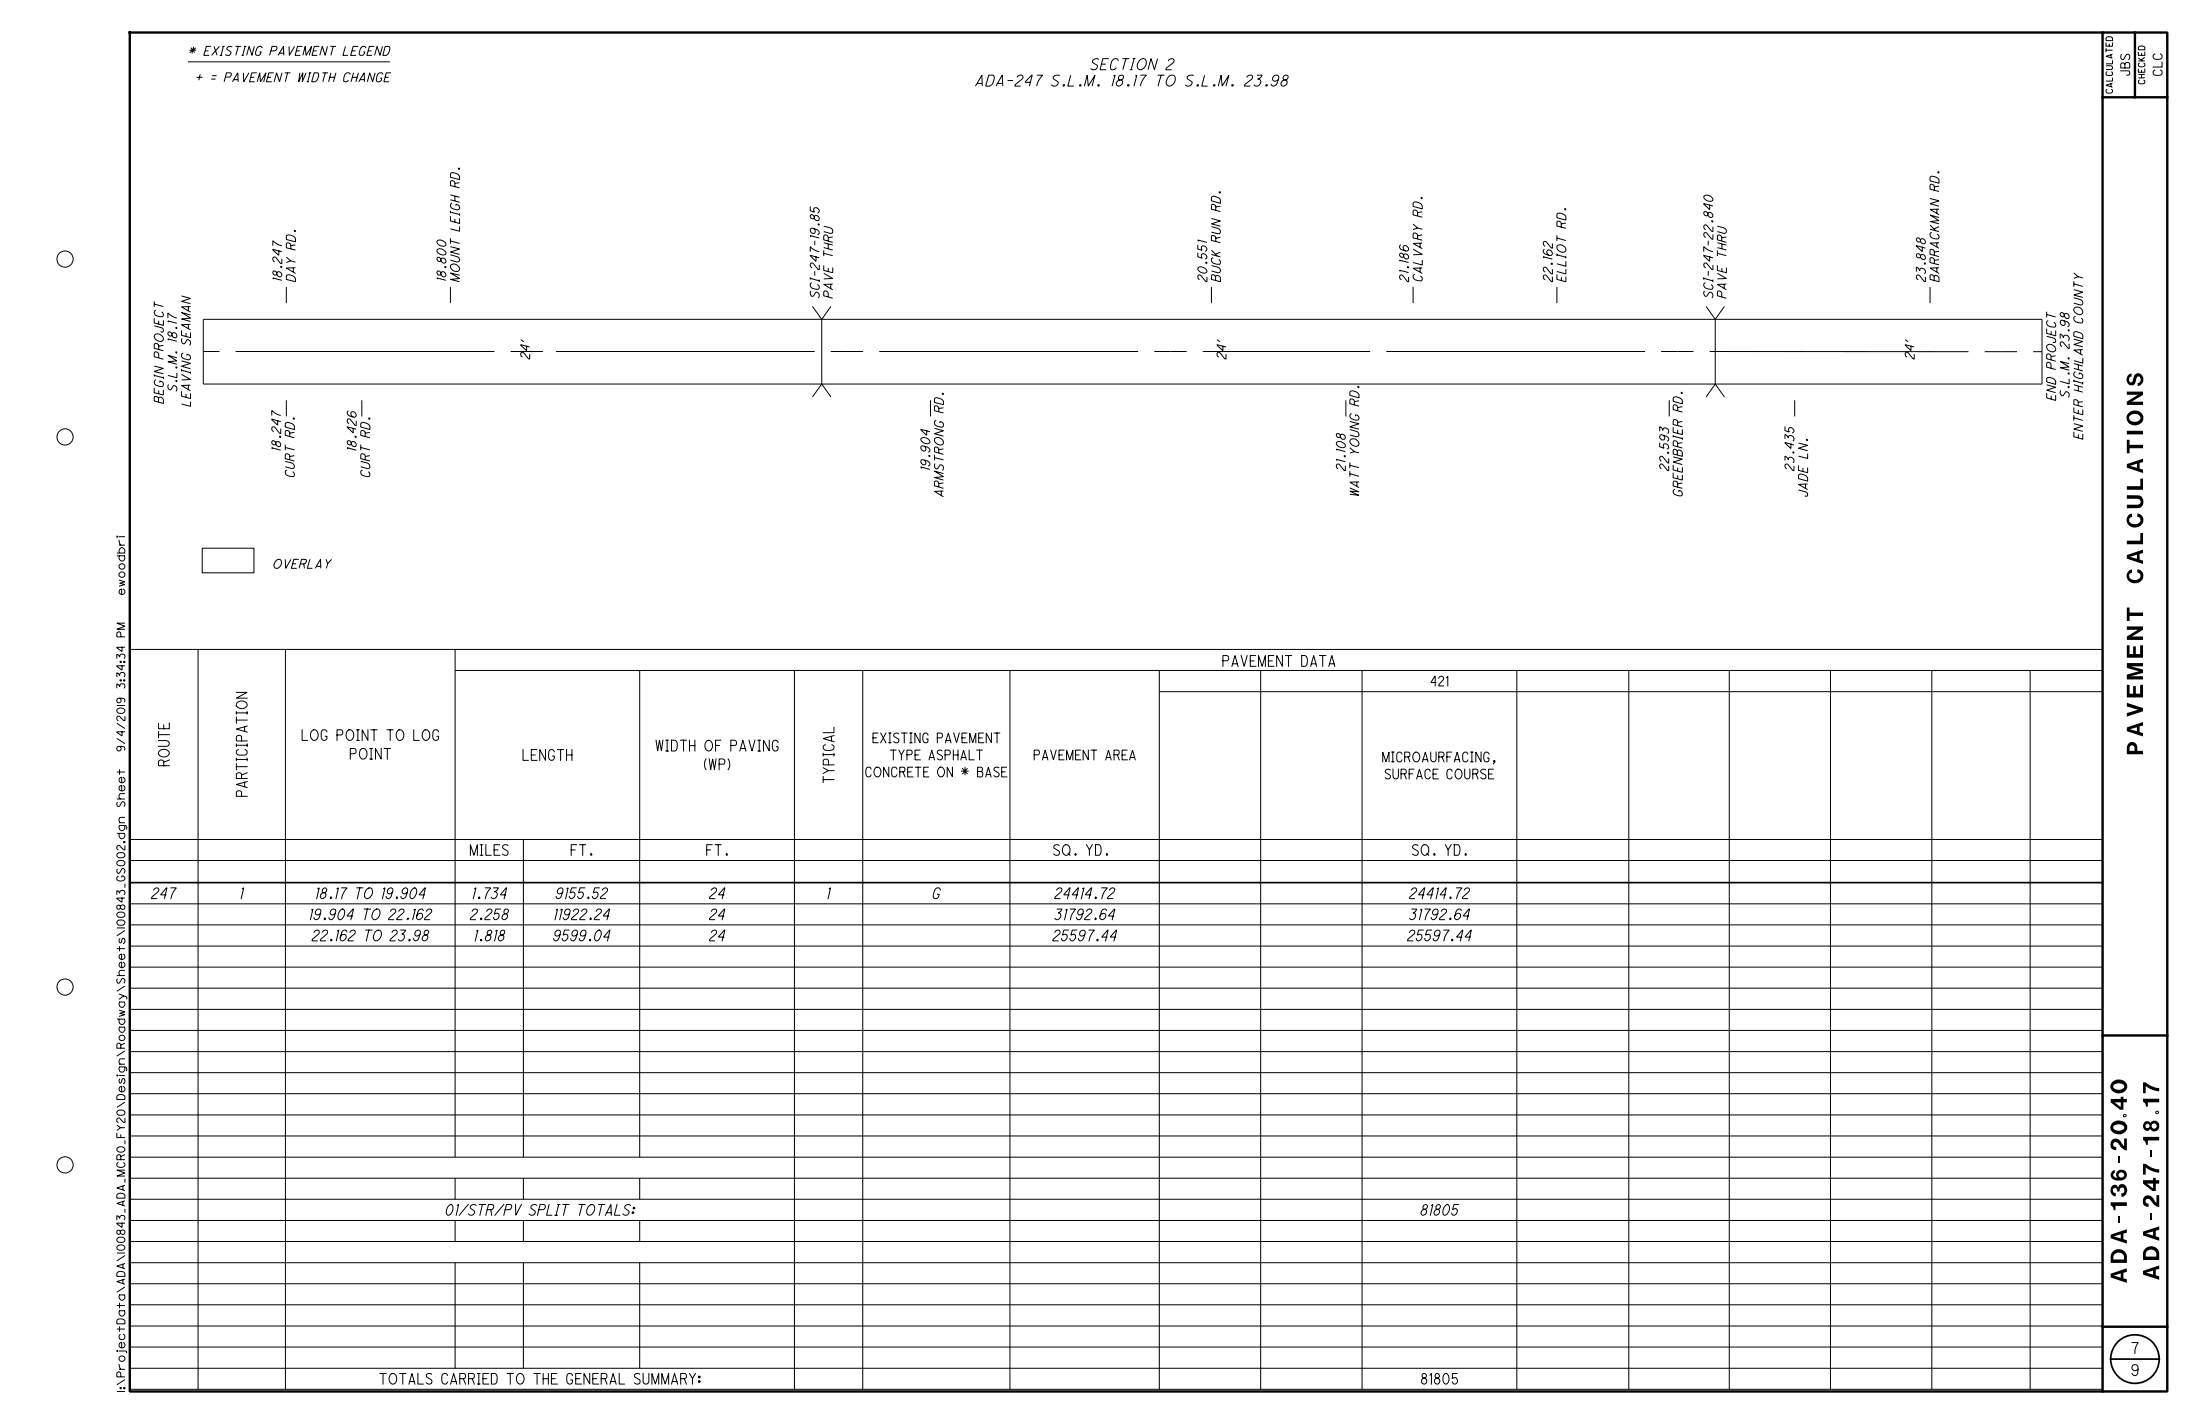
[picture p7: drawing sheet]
<svg xmlns="http://www.w3.org/2000/svg" width="432mm" height="279mm" viewBox="0 0 432 279" stroke-linecap="round" stroke-linejoin="round" font-family="sans-serif">
<g fill="none" stroke="#000" stroke-width=".2">
<path d="M36.9 12.1h39.6M56.2 56.3v3.2M88.4 56.3v3.2M237.8 56.3v3.2M277.4 56.3v3.2M305.6 56.3v3.2M378.8 56.3v3.2M39.9 62.7h360.9v12.7h-360.9zM39.9 69h3.2M46.2 69h50.8M56.2 78.5v3.2M71 78.5v3.2"/>
<path d="M100.2 69h6.4M109.1 69h50.8M159.5 60.1l1.8 2.6M161.3 62.7v12.7M161.3 75.4l-1.8 2.5M161.3 75.4l1.8 2.5M163.1 69h6.3M163.1 60.1l-1.8 2.6M172.6 69h50.8M182.6 78.5v3.2M226.6 69h6.3M236.1 69h32.8"/>
<path d="M264.2 78.5v3.2M272.1 69h50.8M326 69h6.4M327.6 78.5v3.2M334.9 60.1l1.8 2.6M335.6 69h50.8M336.7 62.7v12.7M336.7 75.4l-1.8 2.5M336.7 75.4l1.8 2.5M338.5 60.1l-1.8 2.6M352.2 78.5v3.2M389.5 69h6.4"/>
<path d="M399.1 69h1.7M39.7 107.6h10.1v4.8h-10.1zM25.5 127.4h387.2v145.2h-387.2zM38.9 127.4v145.2M46.4 135.9h2.1l-2.1 1.1h2.1M46.4 139.6v.5M46.4 139.9h2.1M46.6 137.8a1.11 1.11 0 0 1 1.1-.3 1.11 1.11 0 0 1 .8 .9 1.14 1.14 0 0 1-1.1 .7 1.14 1.14 0 0 1-1-.9zM48.5 139.6v.5M56 127.4v145.2M89.3 131.6h323.4M89.3 127.4v99.6"/>
<path d="M125.6 131.6v95.4M155.9 131.6v141M169.3 131.6v141M198.2 131.6v141M227.5 135.7h185.2M227.5 131.6v141M247.4 131.6v141M267.3 131.6v141M297.7 131.6v141M319.7 131.6v141M339.4 131.6v141M359.3 131.6v141"/>
<path d="M379.2 131.6v141M398.5 131.6v141M31.1 145.3h1.5a.57 .57 0 0 1 .6 .6 .57 .57 0 0 1-.6 .5h-1.5M31.1 143.6v1.1M31.1 144.1h2.1M31.3 147.3a1.08 1.08 0 0 1 1.2-.3 1.08 1.08 0 0 1 .7 .9 1.1 1.1 0 0 1-1.1 .7 1.1 1.1 0 0 1-1-1zM32.1 150.2v-.7a.52 .52 0 0 0-.5-.4 .52 .52 0 0 0-.5 .4v.7h2.1M32.1 142.2v.8M33.2 141.9v1.1h-2.1v-1M33.2 149.1l-1.1 .4M46.4 140.7v1.2M46.4 146v.5"/>
<path d="M46.4 148.8v.5M46.4 149.9v1.1M46.4 150.4h2.1M46.4 149h2.1M46.4 146.2h2.1M46.4 141.3h2.1M46.8 147.1a.6 .6 0 0 0-.4 .8 .6 .6 0 0 0 .9 .3 .86 .86 0 0 0 1.2-.7l-.4-.4M47.4 152.8v-.8a.52 .52 0 0 0-.5-.4 .52 .52 0 0 0-.5 .4v.8h2.1M47.4 156.2v-.7a.53 .53 0 0 0-.5-.4 .53 .53 0 0 0-.5 .4v.7h2.1M47.4 145.4v-.7a.53 .53 0 0 0-.5-.4 .53 .53 0 0 0-.5 .4v.7h2.1M48 142.6v.9M48 153.5v.9"/>
<path d="M48.5 151.6l-1.1 .4M48.5 146v.5M48.5 148.8v.5M48.5 153.4l-2.1 .5 2.1 .6M48.5 142.5l-2.1 .6 2.1 .6M161.6 150.6l1 .6-1 .6M161.6 147.8v.5M161.6 152.4v1.1M161.6 153h2.1M161.6 148.1h2.1M162 146.1a.61 .61 0 0 0-.4 .8 .61 .61 0 0 0 .9 .3 .9 .9 0 0 0 1.2-.6l-.4-.5M162.6 151.2h1.1"/>
<path d="M162.6 150.1v-.8a.53 .53 0 0 0-.5-.4 .53 .53 0 0 0-.5 .4v.8h2.1M163.2 144.5v.8M163.7 142.7v1.1h-2.1M163.7 147.8v.5M163.7 144.3l-2.1 .6 2.1 .6M25.5 177.3h387.2M25.5 168.8h387.2M25.5 164.7h387.2M102.7 164.7v62.3M25.5 198h387.2M25.5 193.9h387.2M25.5 189.8h387.2"/>
<path d="M25.5 185.6h387.2M25.5 181.5h387.2M25.5 218.8h387.2M25.5 214.6h387.2M25.5 210.5h387.2M25.5 206.3h387.2M25.5 202.2h387.2M25.5 239.5h387.2M25.5 235.3h387.2M25.5 231.2h387.2M25.5 227h387.2M25.5 222.9h387.2"/>
<path d="M89.3 231.2v4.1M89.3 239.5v4.1M102.7 231.2v4.1M102.7 239.5v4.1M125.6 231.2v4.1M125.6 239.5v4.1M25.5 256h387.2M25.5 251.9h387.2M25.5 247.8h387.2M25.5 243.6h387.2M89.3 247.8v20.7M102.7 247.8v20.7"/>
<path d="M125.6 247.8v20.7M25.5 268.5h387.2M25.5 264.3h387.2M25.5 260.2h387.2"/>
<circle cx="12.8" cy="50.8" r="1.59"/>
<circle cx="12.8" cy="85.7" r="1.59"/>
<circle cx="12.8" cy="193.7" r="1.59"/>
<circle cx="12.8" cy="228.6" r="1.59"/>
</g>
<path d="M25.5 6.4h399.9v266.6h-399.9zM412.7 6.4v266.6M412.7 19.1h12.7M419 6.4v12.7M412.7 203.2h12.7M412.7 260.3h12.7" fill="none" stroke="#000" stroke-width=".47"/>
<g fill="none" stroke="#000" stroke-width=".34">
<path d="M25.5 173.2h387.2M414.3 266.7h9.5"/>
<circle cx="419" cy="266.7" r="4.8"/>
</g>
<g font-size="3.2">
<text x="420.6" y="114.4" transform="rotate(-90 420.6 114.4)">C A LC ULA TIO NS</text>
<text x="420.6" y="148" transform="rotate(-90 420.6 148)">PA V EM ENT</text>
<text x="417.5" y="217.8" transform="rotate(-90 417.5 217.8)">40</text>
<text x="423.8" y="217.1" transform="rotate(-90 423.8 217.1)">17</text>
<text x="417.5" y="251.7" transform="rotate(-90 417.5 251.7)">A D A -136-20.</text>
<text x="423.8" y="251.1" transform="rotate(-90 423.8 251.1)">A D A -247-18.</text>
</g>
<g font-size="2.2">
<text x="191.5" y="16.9">ADA-247 S.L.M. 18.17 TO S.L.M. 23.98</text>
<text x="214" y="13.7">SECTION 2</text>
<text x="418.4" y="269.9">9</text>
<text x="418.5" y="265.6">7</text>
</g>
<g font-size="2.1">
<text x="240" y="130.7">PAVEMENT DATA</text>
<text x="59.3" y="145.3">LOG POINT TO LOG</text>
<text x="68.8" y="148.9">POINT</text>
<text x="102.7" y="149.2">LENGTH</text>
<text x="128.8" y="147.3">WIDTH OF PAVING</text>
<text x="138.3" y="151">(WP)</text>
<text x="92.3" y="167.8">MILES</text>
<text x="112.1" y="167.8">FT.</text>
<text x="138.7" y="167.8">FT.</text>
<text x="206.8" y="167.8">SQ. YD.</text>
<text x="277.3" y="167.8">SQ. YD.</text>
<text x="29.7" y="176.3">247</text>
<text x="47.1" y="176.3">1</text>
<text x="61.9" y="176.3">18.17 TO 19.904</text>
<text x="92.6" y="176.3">1.734</text>
<text x="109.1" y="176.3">9155.52</text>
<text x="139.2" y="176.3">24</text>
<text x="162.2" y="176.3">1</text>
<text x="183" y="176.3">G</text>
<text x="207" y="176.3">24414.72</text>
<text x="276.6" y="176.3">24414.72</text>
<text x="60.6" y="180.5">19.904 TO 22.162</text>
<text x="61.2" y="184.6">22.162 TO 23.98</text>
<text x="92.3" y="180.5">2.258</text>
<text x="93" y="184.6">1.818</text>
<text x="108.6" y="184.6">9599.04</text>
<text x="108.7" y="180.5">11922.24</text>
<text x="139.2" y="180.5">24</text>
<text x="139.2" y="184.6">24</text>
<text x="206.6" y="184.6">25597.44</text>
<text x="207" y="180.5">31792.64</text>
<text x="276.3" y="184.6">25597.44</text>
<text x="276.6" y="180.5">31792.64</text>
<text x="87.4" y="238.4">01/STR/PV SPLIT TOTALS:</text>
<text x="278.8" y="238.4">81805</text>
<text x="74.6" y="271.6">TOTALS CARRIED TO THE GENERAL SUMMARY:</text>
<text x="279" y="271.6">81805</text>
</g>
<g font-size="1.9">
<text x="280.9" y="134.6">421</text>
<text x="171.4" y="145.7">EXISTING PAVEMENT</text>
<text x="174.8" y="149.1">TYPE ASPHALT</text>
<text x="203" y="149.1">PAVEMENT AREA</text>
<text x="271.4" y="149.5">MICROAURFACING,</text>
<text x="169.9" y="152.4">CONCRETE ON * BASE</text>
<text x="271.9" y="152.8">SURFACE COURSE</text>
</g>
<g font-size="1.8">
<text x="36.9" y="10.9">* EXISTING PAVEMENT LEGEND</text>
<text x="38.4" y="16.1">+ = PAVEMENT WIDTH CHANGE</text>
<text x="418" y="14.7" transform="rotate(-90 418 14.7)">JBS</text>
<text x="424.4" y="14.8" transform="rotate(-90 424.4 14.8)">CLC</text>
<text x="160.8" y="46.1" transform="rotate(-90 160.8 46.1)">9.85</text>
<text x="276.5" y="52.9" transform="rotate(-90 276.5 52.9)">.86</text>
<text x="304.7" y="50.3" transform="rotate(-90 304.7 50.3)">62</text>
<text x="55.3" y="55.3" transform="rotate(-90 55.3 55.3)">1</text>
<text x="55.3" y="54.4" transform="rotate(-90 55.3 54.4)">8.247</text>
<text x="58" y="55.3" transform="rotate(-90 58 55.3)">DAY RD.</text>
<text x="87.5" y="55.3" transform="rotate(-90 87.5 55.3)">1</text>
<text x="87.5" y="54.4" transform="rotate(-90 87.5 54.4)">8.800</text>
<text x="90.2" y="55.3" transform="rotate(-90 90.2 55.3)">MOUNT LEIGH RD.</text>
<text x="160.8" y="58.5" transform="rotate(-90 160.8 58.5)">SCI-247-1</text>
<text x="163.5" y="58.5" transform="rotate(-90 163.5 58.5)">PAVE THRU</text>
<text x="236.9" y="55.3" transform="rotate(-90 236.9 55.3)">20.551</text>
<text x="239.5" y="55.3" transform="rotate(-90 239.5 55.3)">BUCK RUN RD.</text>
<text x="276.5" y="55.3" transform="rotate(-90 276.5 55.3)">211</text>
<text x="279.1" y="55.3" transform="rotate(-90 279.1 55.3)">CALVARY RD.</text>
<text x="304.7" y="55.3" transform="rotate(-90 304.7 55.3)">22.1</text>
<text x="307.3" y="55.3" transform="rotate(-90 307.3 55.3)">ELLIOT RD.</text>
<text x="336.2" y="58.5" transform="rotate(-90 336.2 58.5)">SCI-247-22.840</text>
<text x="338.8" y="58.5" transform="rotate(-90 338.8 58.5)">PAVE THRU</text>
<text x="377.9" y="55.3" transform="rotate(-90 377.9 55.3)">23.848</text>
<text x="380.6" y="55.3" transform="rotate(-90 380.6 55.3)">BARRACKMAN RD.</text>
<text x="34.7" y="62.9" transform="rotate(-90 34.7 62.9)">7</text>
<text x="34.7" y="66.4" transform="rotate(-90 34.7 66.4)">8.1</text>
<text x="104" y="70.5" transform="rotate(-90 104 70.5)">2</text>
<text x="104" y="68.9" transform="rotate(-90 104 68.9)">4'</text>
<text x="240.6" y="70.5" transform="rotate(-90 240.6 70.5)">2</text>
<text x="240.6" y="68.9" transform="rotate(-90 240.6 68.9)">4'</text>
<text x="375.7" y="70.5" transform="rotate(-90 375.7 70.5)">2</text>
<text x="375.7" y="68.9" transform="rotate(-90 375.7 68.9)">4'</text>
<text x="34.7" y="76.8" transform="rotate(-90 34.7 76.8)">S.L.M. 1</text>
<text x="32.1" y="79.2" transform="rotate(-90 32.1 79.2)">BEGIN PROJECT</text>
<text x="37.4" y="79.7" transform="rotate(-90 37.4 79.7)">LEAVING SEAMAN</text>
<text x="403.5" y="78.6" transform="rotate(-90 403.5 78.6)">END PROJECT</text>
<text x="406.1" y="78" transform="rotate(-90 406.1 78)">S.L.M. 23.98</text>
<text x="55.1" y="88.6" transform="rotate(-90 55.1 88.6)">1</text>
<text x="55.1" y="87.8" transform="rotate(-90 55.1 87.8)">8.247</text>
<text x="69.9" y="88.6" transform="rotate(-90 69.9 88.6)">1</text>
<text x="69.9" y="87.8" transform="rotate(-90 69.9 87.8)">8.426</text>
<text x="408.8" y="86.2" transform="rotate(-90 408.8 86.2)">ENTER HIGHLAND COUNTY</text>
<text x="57.8" y="93.7" transform="rotate(-90 57.8 93.7)">CURT RD.</text>
<text x="72.6" y="93.7" transform="rotate(-90 72.6 93.7)">CURT RD.</text>
<text x="182.5" y="92.4" transform="rotate(-90 182.5 92.4)">1</text>
<text x="182.5" y="91.5" transform="rotate(-90 182.5 91.5)">9.904</text>
<text x="264.1" y="92.4" transform="rotate(-90 264.1 92.4)">211</text>
<text x="264.1" y="90" transform="rotate(-90 264.1 90)">.08</text>
<text x="327.5" y="92.4" transform="rotate(-90 327.5 92.4)">22.593</text>
<text x="352.1" y="92.4" transform="rotate(-90 352.1 92.4)">23.435</text>
<text x="185.2" y="97.5" transform="rotate(-90 185.2 97.5)">ARMSTRONG RD.</text>
<text x="266.7" y="97.5" transform="rotate(-90 266.7 97.5)">WATT YOUNG RD.</text>
<text x="330.2" y="97.5" transform="rotate(-90 330.2 97.5)">GREENBRIER RD.</text>
<text x="354.8" y="97.5" transform="rotate(-90 354.8 97.5)">JADE LN.</text>
<text x="53.6" y="111.5">OVERLAY</text>
</g>
<g font-size="1.6">
<text x="24.5" y="116.7" transform="rotate(-90 24.5 116.7)">ewoodbri</text>
<text x="24.5" y="125" transform="rotate(-90 24.5 125)">PM</text>
<text x="24.5" y="129.2" transform="rotate(-90 24.5 129.2)">34</text>
<text x="24.5" y="137.9" transform="rotate(-90 24.5 137.9)">9</text>
<text x="24.5" y="135.1" transform="rotate(-90 24.5 135.1)">3:</text>
<text x="24.5" y="132.9" transform="rotate(-90 24.5 132.9)">34:</text>
<text x="24.5" y="147.3" transform="rotate(-90 24.5 147.3)">9/4/201</text>
<text x="24.5" y="158.3" transform="rotate(-90 24.5 158.3)">Sheet</text>
<text x="24.5" y="164.6" transform="rotate(-90 24.5 164.6)">dgn</text>
<text x="24.5" y="181.5" transform="rotate(-90 24.5 181.5)">00843_GS002.</text>
<text x="24.5" y="210.4" transform="rotate(-90 24.5 210.4)">gn\Roadway\Sheets\1</text>
<text x="24.5" y="245.3" transform="rotate(-90 24.5 245.3)">00843_ADA_MCRO_FY20\Desi</text>
<text x="24.5" y="264.5" transform="rotate(-90 24.5 264.5)">ectData\ADA\1</text>
<text x="24.5" y="273" transform="rotate(-90 24.5 273)">I\Proj</text>
<text x="24.5" y="272.5" transform="rotate(-90 24.5 272.5)">:</text>
</g>
<g font-size="1.3">
<text x="421" y="16.4" transform="rotate(-90 421 16.4)">CHECKED</text>
<text x="414.6" y="18.3" transform="rotate(-90 414.6 18.3)">CALCULATED</text>
</g>
</svg>
